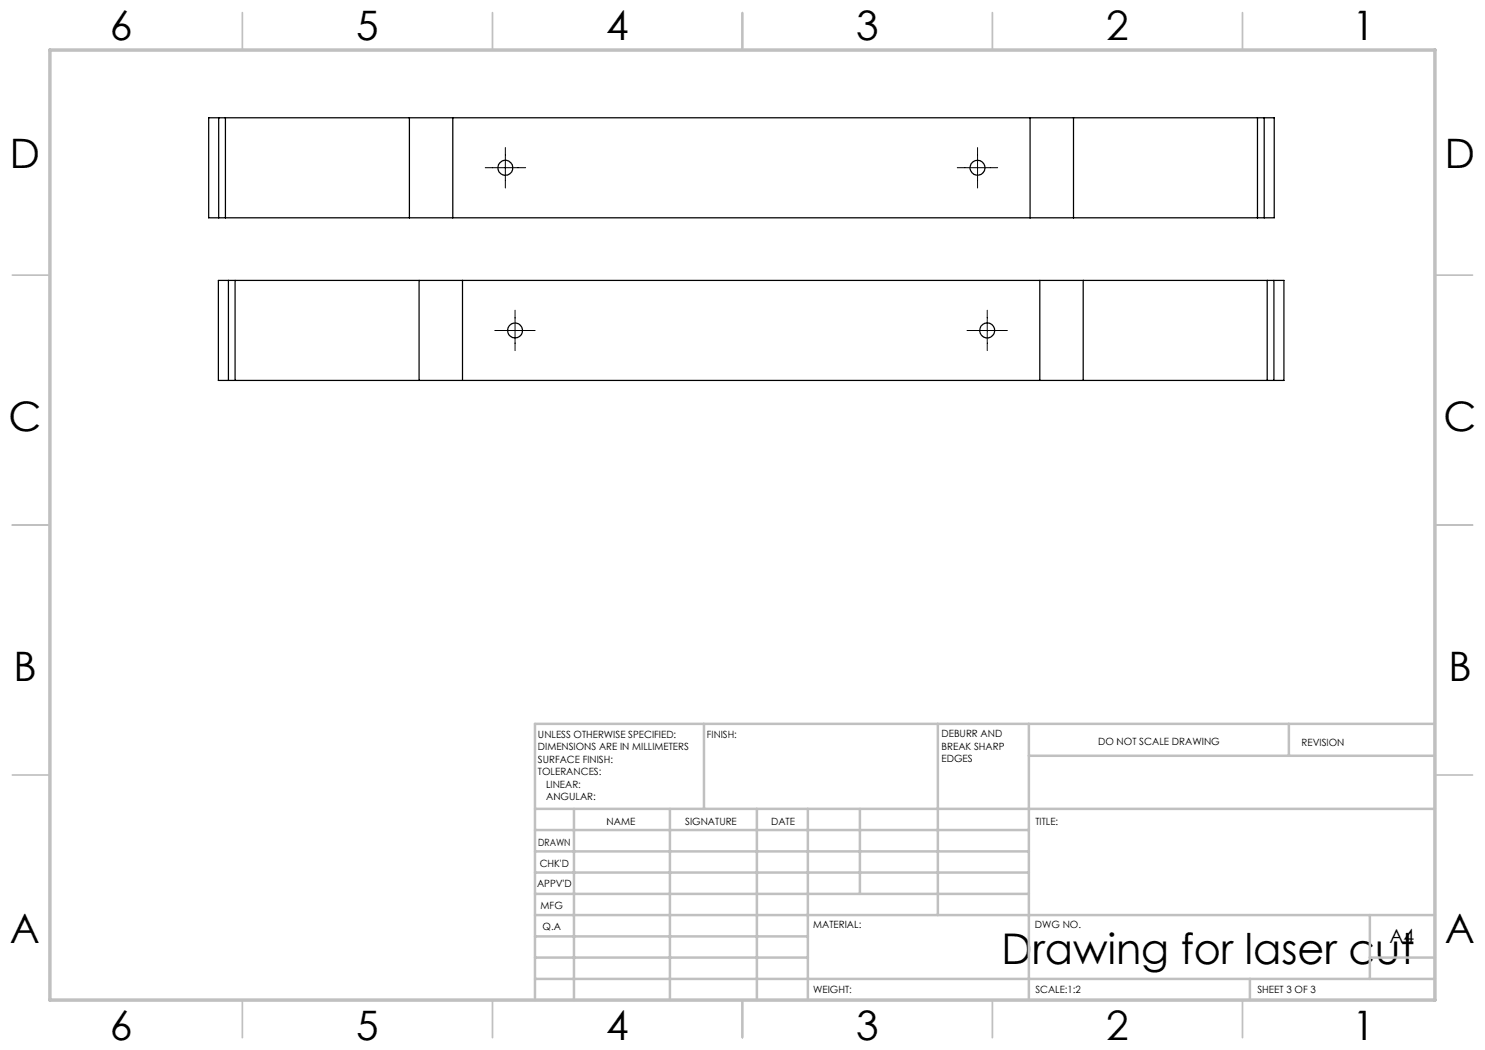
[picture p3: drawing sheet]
<svg xmlns="http://www.w3.org/2000/svg" width="297mm" height="210mm" viewBox="0 0 297 210" stroke-linecap="round" stroke-linejoin="round" font-family="sans-serif">
<path d="M97 33.5h8.1M101.1 29.5v8.1M191.5 33.5h8M195.5 29.5v8.1M99 66.1h8M103 62v8.1M193.4 66.1h8.1M197.4 62v8.1" fill="none" stroke="#000" stroke-width=".2"/>
<g fill="none" stroke="#c0c0c0" stroke-width=".35">
<path d="M48.5 2.5v7.5M98.5 2.5v7.5M148.5 2.5v7.5M198.5 2.5v7.5M248.5 2.5v7.5M2.5 55h7.5M287 55h7.5M2.5 105h7.5M287 105h7.5M2.5 155h7.5M287 155h7.5M48.5 200v7.5"/>
<path d="M98.5 200v7.5M148.5 200v7.5M198.5 200v7.5M248.5 200v7.5"/>
</g>
<g fill="none" stroke="#c0c0c0" stroke-width=".5">
<path d="M140.8 144.8v17M187.6 144.8v38.2M205.8 144.8v55.2M205.8 151.2h81.2M257.8 144.8v6.4M287 144.8h-180v55.2M107 161.8h180M107 178.8h98.8M107 174.5h98.8M107 170.3h98.8M107 166h98.8M114.8 161.8v38.2"/>
<path d="M134 161.8v38.2M151.4 161.8v38.2M161.6 161.8v38.2M172 161.8v17M107 195.8h180M107 191.5h54.6M107 187.3h54.6M107 183h180M250 195.8v4.2M274 191.5h13M274 183v12.8"/>
</g>
<path d="M10 10h277v190h-277z" fill="none" stroke="#c0c0c0" stroke-width=".7"/>
<g fill="none" stroke="#000" stroke-width=".25">
<path d="M43.7 23.6h1.4M43.7 23.6h-2v20h2M43.7 23.6v20M45.1 23.6h36.8M45.1 23.6v20M81.9 23.6h8.7M81.9 23.6v20M90.6 23.6h115.4M90.6 23.6v20M206 23.6h8.7M206 23.6v20M214.7 23.6h36.8"/>
<path d="M214.7 23.6v20M251.5 23.6h1.3M251.5 23.6v20M252.8 23.6h2v20h-2M252.8 23.6v20M43.7 43.6h1.4M45.1 43.6h36.8M45.7 56.1h1.3M45.7 56.1h-2v20h2M45.7 56.1v20M47 56.1h36.8M47 56.1v20"/>
<path d="M81.9 43.6h8.7M83.8 56.1h8.7M83.8 56.1v20M90.6 43.6h115.4M92.5 56.1h115.5M92.5 56.1v20M206 43.6h8.7M208 56.1h8.6M208 56.1v20M214.7 43.6h36.8M216.6 56.1h36.8M216.6 56.1v20"/>
<path d="M251.5 43.6h1.3M253.4 56.1h1.4M253.4 56.1v20M254.8 56.1h2v20h-2M254.8 56.1v20M45.7 76.1h1.3M47 76.1h36.8M83.8 76.1h8.7M92.5 76.1h115.5M208 76.1h8.6M216.6 76.1h36.8M253.4 76.1h1.4"/>
<circle cx="101.1" cy="33.6" r="1.5"/>
<circle cx="195.5" cy="33.6" r="1.49"/>
<circle cx="103" cy="66.1" r="1.49"/>
<circle cx="197.4" cy="66.1" r="1.5"/>
</g>
<text font-size="8.5" x="200.3" y="192.7">Drawing for laser cut</text>
<g font-size="8.1">
<text x="22" y="8">6</text>
<text x="71.2" y="8">5</text>
<text x="121.2" y="8">4</text>
<text x="171.3" y="8">3</text>
<text x="221.3" y="8">2</text>
<text x="270.5" y="8">1</text>
<text x="2" y="33.6">D</text>
<text x="289" y="33.6">D</text>
<text x="1.7" y="86.1">C</text>
<text x="288.7" y="86.1">C</text>
<text x="2.7" y="136.1">B</text>
<text x="289.7" y="136.1">B</text>
<text x="2" y="188.6">A</text>
<text x="289" y="188.6">A</text>
<text x="22" y="208">6</text>
<text x="71.2" y="208">5</text>
<text x="121.2" y="208">4</text>
<text x="171.3" y="208">3</text>
<text x="221.3" y="208">2</text>
<text x="270.5" y="208">1</text>
</g>
<text font-size="3.9" x="277.9" y="188.5">A4</text>
<g font-size="2">
<text x="107.6" y="147.6">UNLESS OTHERWISE SPECIFIED:</text>
<text x="141.4" y="147.6">FINISH:</text>
<text x="188.3" y="147.5">DEBURR AND</text>
<text x="188.3" y="150">BREAK SHARP</text>
<text x="219.6" y="149">DO NOT SCALE DRAWING</text>
<text x="260.3" y="149.2">REVISION</text>
<text x="107.6" y="150.1">DIMENSIONS ARE IN MILLIMETERS</text>
<text x="107.6" y="152.6">SURFACE FINISH:</text>
<text x="107.6" y="155.1">TOLERANCES:</text>
<text x="188.3" y="152.5">EDGES</text>
<text x="109.2" y="157.6">LINEAR:</text>
<text x="109.2" y="160.1">ANGULAR:</text>
<text x="121.3" y="165">NAME</text>
<text x="137" y="164.9">SIGNATURE</text>
<text x="154.2" y="164.9">DATE</text>
<text x="207.1" y="164.9">TITLE:</text>
<text x="107.6" y="169.1">DRAWN</text>
<text x="107.9" y="173.3">CHK'D</text>
<text x="107.4" y="177.4">APPV'D</text>
<text x="108.1" y="181.8">MFG</text>
<text x="108.5" y="186">Q.A</text>
<text x="162.6" y="185.5">MATERIAL:</text>
<text x="207" y="185.5">DWG NO.</text>
<text x="162.6" y="198.5">WEIGHT:</text>
<text x="207.1" y="198.6">SCALE:1:2</text>
<text x="251.5" y="198.6">SHEET 3 OF 3</text>
</g>
</svg>
